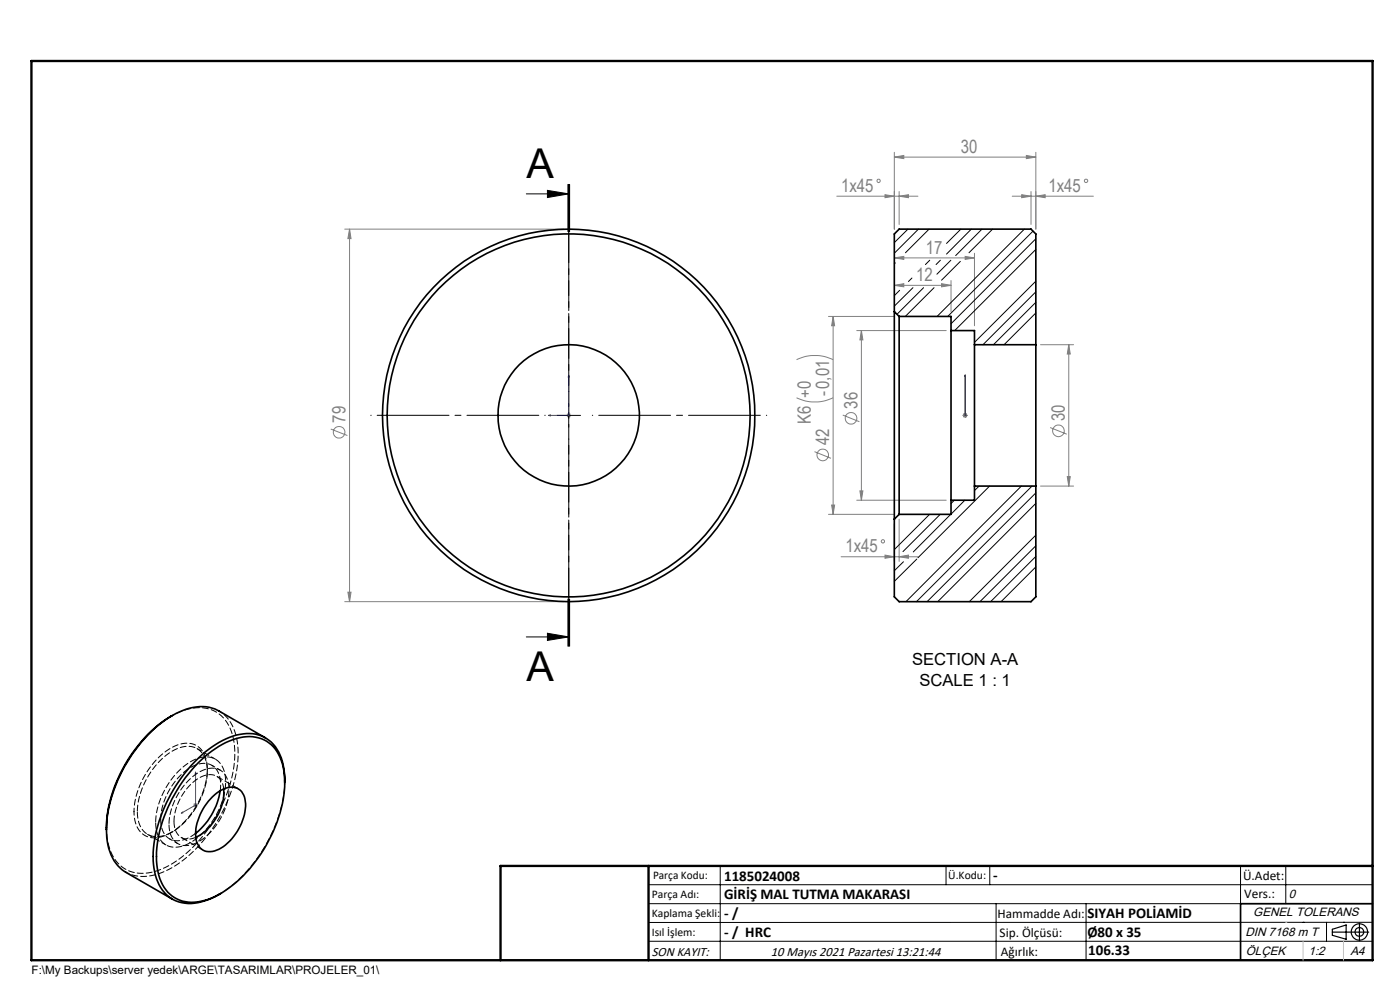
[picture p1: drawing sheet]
<svg xmlns="http://www.w3.org/2000/svg" width="297mm" height="210mm" viewBox="0 0 297 210" stroke-linecap="round" stroke-linejoin="round" font-family="sans-serif">
<g fill="none" stroke="#808080" stroke-width=".21">
<path d="M189.7 33.3l2-.3v.6zM189.7 32.3v16.3M189.7 33.3h30M217.7 33l2 .3-2 .3zM219.7 32.3v16.3M73.1 48.6h46.5M74.2 48.6l.3 2h-.7zM74.2 48.6v79M177.5 41.6h17.2M187.7 41.3l2 .3-2 .3zM189.7 54.7l2-.3v.6zM189.7 54.7h17"/>
<path d="M190.7 41.6l2-.3v.6zM190.7 40.6v7M201.8 59.5v6.6M204.8 54.4l1.9 .3-1.9 .3zM206.7 53.7v15.4M214.7 41.6h17.3M216.7 41.3l2 .3-2 .3zM218.7 40.6v7M219.7 41.6l2-.3v.6zM169 76.3a9 9 0 0 1 7.7 0M175.8 67.1h13.9M176.7 67.1l.4 2h-.7z"/>
<path d="M176.7 67.1v42M181.8 70.1h18.9M182.7 70.1l.4 2h-.7zM182.7 70.1v36M189.7 60.5l2-.3v.6zM189.7 60.5h12.1M199.7 60.2l2.1 .3-2.1 .3zM220.7 73.1h7.1M226.7 73.1l.3 2h-.6zM226.7 73.1v30M70.2 91l3.5 1.4M120.2 88.1h.9"/>
<path d="M120.3 87.8l.7 .7M120.6 87.6v1M121 87.8l-.7 .7M169 84.4a9 9 0 0 0 7.7 0M172.8 95.8l3.5 1.4M178.8 88l3.5 1.5M204.2 88.1h1M204.4 87.8l.7 .7M204.8 87.6v1M205.1 87.8l-.7 .7M222.8 90.7l3.5 1.4M175.8 109.1h13.9"/>
<path d="M176.4 107.1h.7l-.4 2zM178.4 118.1h16.3M181.8 106.1h18.9M182.4 104.1h.7l-.4 2zM187.7 117.7l2 .4-2 .3zM189.7 111.1v8M190.7 118.1l2-.4v.7zM190.7 110.1v9M220.7 103.1h7.1M226.4 101.1h.6l-.3 2zM73.1 127.6h46.5M73.8 125.6h.7l-.3 2z"/>
<path d="M41 170.8h1M41.1 170.4l.7 .7M41.5 170.3v1M41.8 170.4l-.7 .7"/>
<circle cx="186.4" cy="38.4" r=".36"/>
<circle cx="230.4" cy="38.4" r=".36"/>
<circle cx="71.9" cy="91.7" r="1.23"/>
<circle cx="174.5" cy="96.5" r="1.23"/>
<circle cx="180.5" cy="88.7" r="1.23"/>
<circle cx="224.6" cy="91.4" r="1.24"/>
<circle cx="187.3" cy="114.8" r=".34"/>
</g>
<g fill="none" stroke="#000" stroke-width=".21">
<path d="M120.5 39.1v10M120.7 39.1v10M120.8 39.1v10M111.7 41.1h8.9M116.1 40.4l4.5 .7-4.5 .8zM118.1 88.1h5.1M120.6 85.6v5M111.7 135.1h8.9M116.1 134.3l4.5 .8-4.5 .7zM120.5 127.1v10M120.7 127.1v10M120.8 127.1v10z"/>
<path d="M137.6 187.7h153.6M137.6 191.7h153.6M137.6 199.7h153.6M152.8 183.7v20M200.7 183.7v4M210 183.7v4M211.3 191.7v12M230.4 191.7v12M263.2 183.7v20M272.8 183.7v8M276.4 195.6h.1M281.4 195.6v4.1"/>
<path d="M285 195.6h.1M291.2 195.6l-153.6 .1"/>
</g>
<g fill="none" stroke="#000" stroke-width=".25">
<path d="M282.6 197.7h7.8M282.6 197.1l3-.9v3l-3-.8zM288.4 195.8v3.8M106.2 203.7h185"/>
<circle cx="288.4" cy="197.7" r="1.74"/>
<circle cx="288.4" cy="197.7" r=".93"/>
</g>
<path d="M120.6 79.5l.2 .5h-.3zM120.6 79.5v8.6h-4.3M204.8 79.5v8.6M204.8 79.5v.5v-.5M116.3 88.1l.5-.1v.2zM204.8 88v.2zM204.8 88.1h.1M38.5 172.5l.3-.2v.1zM41.5 163.8v7l-3 1.7M41.5 163.8l.1 .3h-.2z" fill="none" stroke="#00f" stroke-width=".21"/>
<path d="M115.7 88.1h-37M120.7 83.1v-37M120.7 93.1v37M125.7 88.1h37" fill="none" stroke="#000" stroke-width=".21" stroke-dasharray="15.2 1.3 1.3 1.3" stroke-dashoffset="-1.4"/>
<path d="M120.7 39.1v98" fill="none" stroke="#000" stroke-width=".21" stroke-dasharray="6.3 1.3 1.3 1.3" stroke-dashoffset="-.1"/>
<path d="M291.2 191.7h-28v12" fill="none" stroke="#000" stroke-width=".35"/>
<path d="M6.7 12.9h284.5v190.8h-284.5zM137.6 183.7v20M291.2 183.7h-185v20" fill="none" stroke="#000" stroke-width=".5"/>
<path d="M276.4 199.7v4M285 199.7v4" fill="none" stroke="#c0c0c0" stroke-width=".21"/>
<path d="M272.8 195.6h.1" fill="none" stroke="#c0c0c0" stroke-width=".25"/>
<path d="M116.1 40.4l4.5 .7-4.5 .8zM116.1 134.3l4.5 .8-4.5 .7z" fill="#000"/>
<g fill="#00f">
<path d="M116.3 88.1l.5 .1v-.2zM120.6 79.5l-.1 .5h.3z"/>
<path d="M38.5 172.5l.3-.1v-.1zM41.5 163.8l-.1 .3h.2zM204.8 88v.2zM204.8 79.5v.5zM204.8 88v.2zM204.8 79.5v.5z"/>
</g>
<g fill="#808080">
<path d="M219.7 41.6l2-.3v.6zM216.7 41.3l2 .3-2 .3zM199.7 60.2l2.1 .3-2.1 .3zM189.7 60.5l2-.3v.6zM190.7 118.1l2-.4v.7zM187.7 117.7l2 .4-2 .3z"/>
<path d="M187.7 41.3l2 .3-2 .3zM190.7 41.6l2-.3v.6zM189.7 33.3l2-.3v.6zM217.7 33l2 .3-2 .3zM189.7 54.7l2-.3v.6zM204.8 54.4l1.9 .3-1.9 .3z"/>
<path d="M74.2 48.6l.3 2h-.7zM73.8 125.6h.7l-.3 2zM176.7 67.1l.4 2h-.7zM176.4 107.1h.7l-.4 2zM182.7 70.1l.4 2h-.7zM182.4 104.1h.7l-.4 2zM226.7 73.1l.3 2h-.6zM226.4 101.1h.6l-.3 2z"/>
</g>
<g fill="none" stroke="#000" stroke-width=".35">
<path d="M189.7 66.1v44M189.7 66.1v-16.5l1-1h28l1 1v23.5M189.7 66.1l1 1M190.7 67.1v42M190.7 67.1h11.1v3M201.8 70.1v36M201.8 70.1h4.9v3M206.7 73.1v30M206.7 73.1h13M219.7 73.1v30M190.7 109.1l-1 1M201.8 106.1v3h-11.1"/>
<path d="M206.7 103.1v3h-4.9M206.7 103.1h13M219.7 103.1v23.5l-1 1h-28l-1-1v-16.5M36.5 151.8a30 30 0 0 0-12.9 17.3 22.5 22.5 0 0 0-1 6.9M56.3 156.5l-9.9-5.7a9.4 9.4 0 0 0-9.1 .6 29.8 29.8 0 0 0-13.1 16.1 24.6 24.6 0 0 0-1.6 8.5M22.6 176a10 10 0 0 0 4.1 9l9.9 5.7M42 161.8a16.8 16.8 0 0 1 11-5.6 7.2 7.2 0 0 1 6.9 5.8 22.3 22.3 0 0 1-1.9 14.3 28.3 28.3 0 0 1-12.3 13.8 9.1 9.1 0 0 1-8.7 .3 8.8 8.8 0 0 1-3.7-7 28.1 28.1 0 0 1 6.7-19.3zM45 169a5.1 5.1 0 0 1 5.3-1.8 3.8 3.8 0 0 1 1.8 3.9 11.4 11.4 0 0 1-6.1 9.2 3 3 0 0 1-4.5-2.9 11.6 11.6 0 0 1 3.5-8.4zM46.7 167.7a14.4 14.4 0 0 1-5.2 9.1M47.4 167.3a11.2 11.2 0 0 1-5.9 10.3M60.4 166a10.5 10.5 0 0 0-3.3-9 7.9 7.9 0 0 0-7.6-.9 23.7 23.7 0 0 0-11.5 9.6 28.4 28.4 0 0 0-5.4 17.7 8.5 8.5 0 0 0 5.4 7.9 11.1 11.1 0 0 0 8.8-1.8"/>
<circle cx="120.6" cy="88.1" r="38.5"/>
<circle cx="120.6" cy="88.1" r="39.5"/>
<circle cx="120.7" cy="88.1" r="15"/>
</g>
<path d="M60.4 165.5a30.9 30.9 0 0 1-13.9 24.2" fill="none" stroke="#000" stroke-width=".21" stroke-dasharray="1.3 .6" stroke-dashoffset=".4"/>
<path d="M36.2 152a10 10 0 0 1 9.2-1.2 8.5 8.5 0 0 1 4.3 7.3 28.4 28.4 0 0 1-6.7 19.3 19.9 19.9 0 0 1-11.6 7.8 7.1 7.1 0 0 1-8.3-5.7l-.3-1.5-.2-2.5M28.4 172.2a5.1 5.1 0 0 0 3.3 5.4 7.7 7.7 0 0 0 6.5-2.4 16.7 16.7 0 0 0 5.7-13.3 4.4 4.4 0 0 0-6.3-3.9 16.2 16.2 0 0 0-8.7 10.7l-.3 1.4-.2 2.1M26.7 185a9.4 9.4 0 0 0 9.1-.6 30.5 30.5 0 0 0 13.7-18 17.8 17.8 0 0 0-.3-12.6l-1.1-1.6-1.7-1.4" fill="none" stroke="#000" stroke-width=".21" stroke-dasharray="1.3 .6" stroke-dashoffset=".5"/>
<path d="M34.1 173.8a13.8 13.8 0 0 1 7.1-11.4 3.6 3.6 0 0 1 5.5 2.9v2.4M36.9 174.2a11.3 11.3 0 0 1 6.4-9.7 2.98 2.98 0 0 1 4.2 2.8" fill="none" stroke="#000" stroke-width=".21" stroke-dasharray="1.3 .6" stroke-dashoffset=".1"/>
<path d="M29.1 172.2a16 16 0 0 1 8.6-13.4 4.2 4.2 0 0 1 6.2 3.6 15.7 15.7 0 0 1-8.4 14.6 4.2 4.2 0 0 1-6.3-3.6l-.1-1.2M33 174.4a16 16 0 0 1 8.6-13.4 4.2 4.2 0 0 1 6.2 3.6 15.7 15.7 0 0 1-8.5 14.7 4.2 4.2 0 0 1-6.2-3.6l-.1-1.3M38.5 177.6l4.6 2.7M41.6 177.6a3.1 3.1 0 0 1-4.7-2.9v-.5M50.6 167.3l-4.6-2.6" fill="none" stroke="#000" stroke-width=".21" stroke-dasharray="1.3 .6" stroke-dashoffset="-.1"/>
<path d="M35.9 174.8a13.8 13.8 0 0 1 7.1-11.4 3.6 3.6 0 0 1 5.5 2.9 13.3 13.3 0 0 1-7.6 12.8 3.5 3.5 0 0 1-5-3.1v-1.2" fill="none" stroke="#000" stroke-width=".21" stroke-dasharray="1.3 .6" stroke-dashoffset="-.2"/>
<path d="M36.2 176.7l.4-.2M41.5 176.8a5.3 5.3 0 0 1-5.5 1.2 4.4 4.4 0 0 1-1.9-4.2M44 163.6v-.4" fill="none" stroke="#000" stroke-width=".21" stroke-dasharray="1.3 .6"/>
<path d="M31.3 177l3.9 2.2M45.7 161l-3.9-2.2" fill="none" stroke="#000" stroke-width=".21" stroke-dasharray="1.3 .6" stroke-dashoffset=".3"/>
<path d="M35.9 177.9l1.8 1M46.7 163.4l-1.8-1.1" fill="none" stroke="#000" stroke-width=".21" stroke-dasharray="1.3 .6" stroke-dashoffset=".6"/>
<g fill="none" stroke="#000" stroke-width=".21">
<path d="M189.9 55.8l-.2 .2M192.6 48.6l-2.9 2.9M193.5 59l-.8 .7M194.8 48.6l-5 5M197.1 48.6l-5 5M197.2 55.2l-.9 .9M199.5 55.2l-.9 .9M201.7 55.2l-2.9 3M203.7 55.4l-4 4M203.8 48.6l-3 3M206.1 48.6l-5.3 5.3M208.3 48.6l-5.6 5.6"/>
<path d="M210.6 48.6l-5 5M217.3 48.6l-18.5 18.5M219.1 49l-18.1 18.1M219.7 59.6l-13 13M219.7 50.7l-17.9 18M219.7 52.9l-17.2 17.2M190.9 61.6l-1.2 1.1M193.7 61l-4 3.9M195.9 61l-5.6 5.7M198.2 61l-6.1 6.1M219.7 61.9l-11.2 11.2M219.7 64.1l-9 9"/>
<path d="M219.7 66.4l-6.7 6.7M191.7 119.2l-2 1.9M194.5 118.6l-4.8 4.7M197.2 109.1l-7.5 7.5M199.5 109.1l-7.9 7.9M201.7 109.1l-8 8M202.5 106.1l-.7 .7M204.7 106.1l-2.9 3M207.7 103.1l-1 1M209.9 103.1l-15.2 15.2M216.7 103.1l-24.5 24.5M218.9 103.1l-24.5 24.5"/>
<path d="M219.7 113.5l-14.1 14.1M219.7 115.8l-11.8 11.8M219.7 104.6l-23 23M219.7 118l-9.6 9.6M219.7 106.8l-20.8 20.8M219.7 120.3l-7.3 7.3"/>
</g>
<g font-size="8.7">
<text x="111.7" y="37.7">A</text>
<text x="111.7" y="144.5">A</text>
</g>
<g font-size="3.9" fill="#808080">
<text x="203.8" y="32.4">30</text>
<text x="178.4" y="40.7">1x45</text>
<text x="222.4" y="40.7">1x45</text>
<text x="196.4" y="53.8">17</text>
<text x="194.4" y="59.6">12</text>
<text x="175.9" y="83.9" transform="rotate(-90 175.9 83.9)">-0,01</text>
<text x="73.3" y="89.6" transform="rotate(-90 73.3 89.6)">79</text>
<text x="181.9" y="86.7" transform="rotate(-90 181.9 86.7)">36</text>
<text x="225.9" y="89.3" transform="rotate(-90 225.9 89.3)">30</text>
<text x="172" y="90" transform="rotate(-90 172 90)">K6 +0</text>
<text x="175.9" y="94.5" transform="rotate(-90 175.9 94.5)">42</text>
<text x="179.3" y="117.2">1x45</text>
</g>
<g font-size="3.5">
<text x="193.5" y="141">SECTION A-A</text>
<text x="195.1" y="145.5">SCALE 1 : 1</text>
</g>
<g font-size="3.2">
<text x="153.6" y="186.8">1185024008</text>
<text x="153.6" y="190.8">GİRİŞ MAL TUTMA MAKARASI</text>
<text x="210.7" y="186.6">-</text>
<text x="153.6" y="194.8">- /</text>
<text x="230.7" y="194.8">SIYAH POLİAMİD</text>
<text x="153.6" y="198.8">- / HRC</text>
<text x="230.7" y="198.7">Ø80 x 35</text>
<text x="230.8" y="202.6">106.33</text>
</g>
<g font-size="2.8">
<text x="263.7" y="186.7">Ü.Adet:</text>
<text x="263.9" y="190.5">Vers.:</text>
<text x="211.6" y="194.8">Hammadde Adı:</text>
<text x="138.3" y="202.8">SON KAYIT:</text>
<text x="163.6" y="202.8">10 Mayıs 2021 Pazartesi 13:21:44</text>
<text x="212.1" y="198.7">Sip. Ölçüsü:</text>
<text x="212.3" y="202.7">Ağırlık:</text>
</g>
<g font-size="2.6">
<text x="273.4" y="190.4">0</text>
<text x="265.9" y="194.4">GENEL TOLERANS</text>
<text x="264.2" y="198.5">DIN 7168 m T</text>
<text x="264.3" y="202.6">ÖLÇEK</text>
<text x="277.6" y="202.6">1:2</text>
<text x="286.5" y="202.6">A4</text>
</g>
<g font-size="2.5">
<text x="138.3" y="190.5">Parça Adı:</text>
<text x="138.5" y="186.5">Parça Kodu:</text>
<text x="201.2" y="186.5">Ü.Kodu:</text>
<text x="138.3" y="194.5">Kaplama Şekli:</text>
<text x="138.3" y="198.6">Isıl İşlem:</text>
<text x="6.7" y="206.7">F:\My Backups\server yedek\ARGE\TASARIMLAR\PROJELER_01\</text>
</g>
</svg>
